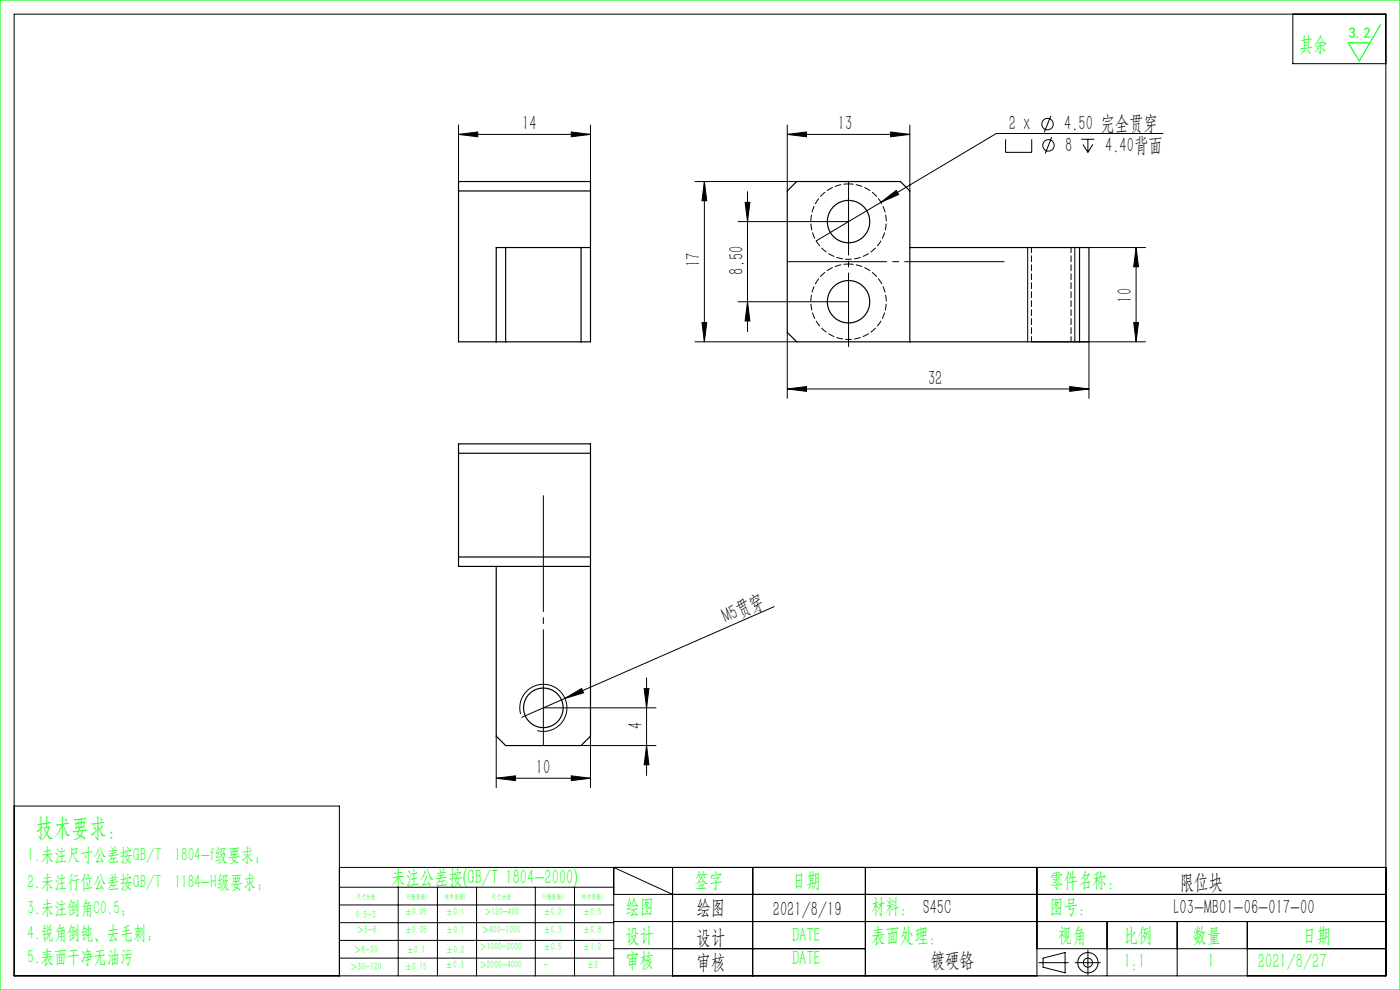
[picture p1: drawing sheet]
<svg xmlns="http://www.w3.org/2000/svg" width="297mm" height="210mm" viewBox="0 0 297 210" stroke-linecap="round" stroke-linejoin="round" font-family="sans-serif">
<g fill="none" stroke="#000" stroke-width=".21">
<path d="M3 3h291v204h-291zM274.3 3v10.5h19.7M97.3 28.5l4.1-.5v1zM97.3 28.5h28M97.3 26.5v12M121.2 28l4.1 .5-4.1 .5zM125.3 26.5v12M147.4 38.5h21.6M149.4 38.5v34M149.4 38.5l.5 4.1h-1zM167 28.5l4.1-.5v1zM167 26.5v14"/>
<path d="M167 28.5h26M188.9 28l4.1 .5-4.1 .5zM193 26.5v14M213.3 29.5v2.8h5.6v-2.8M222.9 24.6l-1.4 3.5M223.1 29.1l-1.4 3.5M229.4 29.5h2.8M229.7 30.7l1.1 1.6M230.8 29.5v2.8M231.8 30.7l-1 1.6M246.7 28.3h-35.3l-38.3 22.8M156.6 47h23.4"/>
<path d="M158.1 42.9h1l-.5 4.1zM158.6 40.7v29.7M186.9 42.9l3.2-2.5 .6 .9zM218 52.5v20M228 52.5v20M231 52.5h12M241 52.5l.5 4.1h-1zM241 52.5v20M147.4 72.5h21.6M148.9 68.4h1l-.5 4.1zM156.6 64h23.4M158.6 64l.5 4.1h-1z"/>
<path d="M167 70.5v14M218.8 72.5h24.2M231 72.5v12M240.5 68.4h1l-.5 4.1zM167 82.5l4.1-.5v1zM167 82.5h64M226.9 82l4.1 .5-4.1 .5zM164.2 128.7l-53.5 23.5M105.3 156.1v11M110.4 151.4a5 5 0 0 1 4.4-6.2 5 5 0 0 1 5.5 5.4 5 5 0 0 1-6.3 4.4M115.3 150.1h23.9M119.8 148.1l3.6-2.1 .4 1z"/>
<path d="M123.3 158.1h15.9M125.3 156.1v11M136.7 146.1h1l-.5 4zM137.2 143.8v20.7M137.2 158.1l.5 4.1h-1zM3 171h69v36M105.3 165.1l4.1-.5v1zM105.3 165.1h20M121.2 164.6l4.1 .5-4.1 .5zM72 184h222M72 188.2h58.2M72 192h58.2"/>
<path d="M72 195.7h58.2M72 199.5h58.2M84.5 188.2v18.8M92.8 188.2v18.8M101.1 188.2v18.8M113.6 188.2v18.8M121.9 188.2v18.8M130.2 189.7h163.8M130.2 195.5h163.8M142.7 189.7l-12.5-5.7v23M142.7 184v23M159.7 184v23"/>
<path d="M183.6 184v23M220 184v23M234.9 195.5v11.5M249.7 195.5v11.5M264.6 195.5v11.5M72 203.2h58.2M130.2 201.2h53.4M220 201.2h74M220.4 204.2h6.2M221.3 203.2l4.7-1.1v4.3l-4.7-1.2zM228.1 204.2h5.3M230.8 201.5v5.3"/>
<circle cx="222.2" cy="26.3" r="1.21"/>
<circle cx="222.4" cy="30.8" r="1.21"/>
<circle cx="230.8" cy="204.2" r="2.15"/>
<circle cx="230.8" cy="204.2" r=".96"/>
</g>
<path d="M213 55.5h-46" fill="none" stroke="#000" stroke-width=".21" stroke-dasharray="30.5 1.3 1.3 1.3" stroke-dashoffset="9.4"/>
<path d="M180 73.5v-35" fill="none" stroke="#000" stroke-width=".21" stroke-dasharray="30.5 1.3 1.3 1.3" stroke-dashoffset="14.9"/>
<path d="M115.3 158.1v-53" fill="none" stroke="#000" stroke-width=".21" stroke-dasharray="30.5 1.3 1.3 1.3" stroke-dashoffset="5.9"/>
<path d="M0 0h297v210h-297zM292.9 5.2l-4.5 7.7-2.4-3.8h4.6" fill="none" stroke="#0f0" stroke-width=".25"/>
<g fill="#000">
<path d="M119.8 148.1l3.6-2.1 .4 1z"/>
<path d="M97.3 28.5l4.1-.5v1zM121.2 28l4.1 .5-4.1 .5z"/>
<path d="M149.4 38.5l.5 4.1h-1zM148.9 68.4h1l-.5 4.1zM241 52.5l.5 4.1h-1zM240.5 68.4h1l-.5 4.1zM158.1 42.9h1l-.5 4.1zM158.6 64l.5 4.1h-1zM136.7 146.1h1l-.5 4zM137.2 158.1l.5 4.1h-1z"/>
<path d="M167 82.5l4.1-.5v1zM226.9 82l4.1 .5-4.1 .5zM167 28.5l4.1-.5v1zM188.9 28l4.1 .5-4.1 .5zM186.9 42.9l3.8-1.6-.6-.9z"/>
<path d="M105.3 165.1l4.1-.5v1zM121.2 164.6l4.1 .5-4.1 .5z"/>
</g>
<g fill="none" stroke="#000" stroke-width=".25">
<path d="M97.3 38.5h28v34h-28zM97.3 40.5h28M107.3 52.5v20M123.3 52.5v20M125.3 52.5h-20v20M193 52.5h38v20h-62l-2-2v-30l2-2h22l2 2v32M229 52.5v20M97.3 96.1h28M97.3 118.1h28M105.3 120.1v36l2 2h16l2-2v-62h-28v26h28"/>
<circle cx="180" cy="47" r="4.5"/>
<circle cx="180" cy="64" r="4.5"/>
<circle cx="115.3" cy="150.1" r="4.2"/>
</g>
<path d="M180 39a8 8 0 0 1 7.1 11.8 8 8 0 0 1-13.8 .6 8 8 0 0 1 6-12.4h.7M180 56a8 8 0 0 1 7.1 11.8 8 8 0 0 1-13.8 .6 8 8 0 0 1 6-12.4h.7" fill="none" stroke="#000" stroke-width=".21" stroke-dasharray="1.3 .6" stroke-dashoffset=".3"/>
<path d="M218.8 52.5v20M227.2 72.5v-20" fill="none" stroke="#000" stroke-width=".21" stroke-dasharray="1.3 .6" stroke-dashoffset=".2"/>
<text font-size="5.4" fill="#0f0" x="7.7" y="177.2">技术要求：</text>
<g font-size="4.4" fill="#0f0">
<text x="275.6" y="10.8">其余</text>
<text x="83" y="187.5">未注公差按(GB/T 1804-2000)</text>
<text x="147.3" y="188">签字</text>
<text x="168" y="188">日期</text>
<text x="222.6" y="188">零件名称：</text>
<text x="132.7" y="193.6">绘图</text>
<text x="184.8" y="193.6">材料： S45C</text>
<text x="222.6" y="193.6">图号：</text>
<text x="132.7" y="199.8">设计</text>
<text x="168" y="199.8">DATE</text>
<text x="184.8" y="199.8">表面处理：</text>
<text x="224.4" y="199.8">视角</text>
<text x="238.4" y="199.8">比例</text>
<text x="253" y="199.8">数量</text>
<text x="276.3" y="199.8">日期</text>
<text x="132.7" y="205.1">审核</text>
<text x="168" y="204.6">DATE</text>
<text x="238.4" y="205.3">1:1</text>
<text x="256.2" y="205.3">1</text>
<text x="266.9" y="205.3">2021/8/27</text>
</g>
<g font-size="4.4">
<text x="110.8" y="27.6">14</text>
<text x="177.7" y="27.6">13</text>
<text x="214" y="27.6">2 x</text>
<text x="225.8" y="27.6">4.50 完全贯穿</text>
<text x="226" y="32.1">8</text>
<text x="234.4" y="32.1">4.40背面</text>
<text x="148.6" y="56.7" transform="rotate(-90 148.6 56.7)">17</text>
<text x="157.7" y="58.2" transform="rotate(-90 157.7 58.2)">8.50</text>
<text x="240.1" y="64.2" transform="rotate(-90 240.1 64.2)">10</text>
<text x="196.9" y="81.6">32</text>
<text x="154" y="132.2" transform="rotate(-24 154 132.2)">M5贯穿</text>
<text x="136.3" y="154.6" transform="rotate(-90 136.3 154.6)">4</text>
<text x="113.7" y="164.2">10</text>
<text x="250.3" y="188.6">限位块</text>
<text x="147.8" y="194">绘图</text>
<text x="163.9" y="194.3">2021/8/19</text>
<text x="249" y="194">L03-MB01-06-017-00</text>
<text x="147.8" y="200.2">设计</text>
<text x="147.8" y="205.5">审核</text>
<text x="197.5" y="205">镀硬铬</text>
</g>
<g font-size="4" fill="#0f0">
<text x="5.9" y="182.6">1.未注尺寸公差按GB/T 1804-f级要求；</text>
<text x="5.9" y="188.4">2.未注行位公差按GB/T 1184-H级要求；</text>
<text x="5.9" y="193.9">3.未注倒角C0.5；</text>
<text x="5.9" y="199.2">4.锐角倒钝、去毛刺；</text>
<text x="5.9" y="204.2">5.表面干净无油污</text>
</g>
<text font-size="3.2" fill="#0f0" x="286.1" y="8">3.2</text>
<g font-size="2.3" fill="#0f0">
<text x="75.5" y="194.7">0.5-3</text>
<text x="75.6" y="198">＞3-6</text>
<text x="85.9" y="194.2">±0.05</text>
<text x="85.9" y="198">±0.05</text>
<text x="94.6" y="194.2">±0.1</text>
<text x="94.6" y="198">±0.1</text>
<text x="102.2" y="198">＞400-1000</text>
<text x="102.7" y="194.2">＞120-400</text>
<text x="115.3" y="194.2">±0.2</text>
<text x="115.3" y="198">±0.3</text>
<text x="123.7" y="194.2">±0.5</text>
<text x="123.7" y="198">±0.8</text>
<text x="75.1" y="202.2">＞6-30</text>
<text x="86.3" y="202.2">±0.1</text>
<text x="94.6" y="202.2">±0.2</text>
<text x="101.7" y="201.6">＞1000-2000</text>
<text x="115.3" y="201.6">±0.5</text>
<text x="123.7" y="201.6">±1.2</text>
<text x="74.3" y="205.8">＞30-120</text>
<text x="85.9" y="205.8">±0.15</text>
<text x="94.5" y="205.4">±0.3</text>
<text x="101.7" y="205.4">＞2000-4000</text>
<text x="115.3" y="205.4">-</text>
<text x="124.5" y="205.4">±2</text>
</g>
<g font-size="1.5" fill="#0f0">
<text x="75.5" y="190.6">尺寸分段</text>
<text x="86.4" y="190.6">F(精密级)</text>
<text x="94.4" y="190.6">M(中密级)</text>
<text x="104.3" y="190.6">尺寸分段</text>
<text x="115.2" y="190.6">F(精密级)</text>
<text x="123.5" y="190.6">M(中密级)</text>
</g>
</svg>
